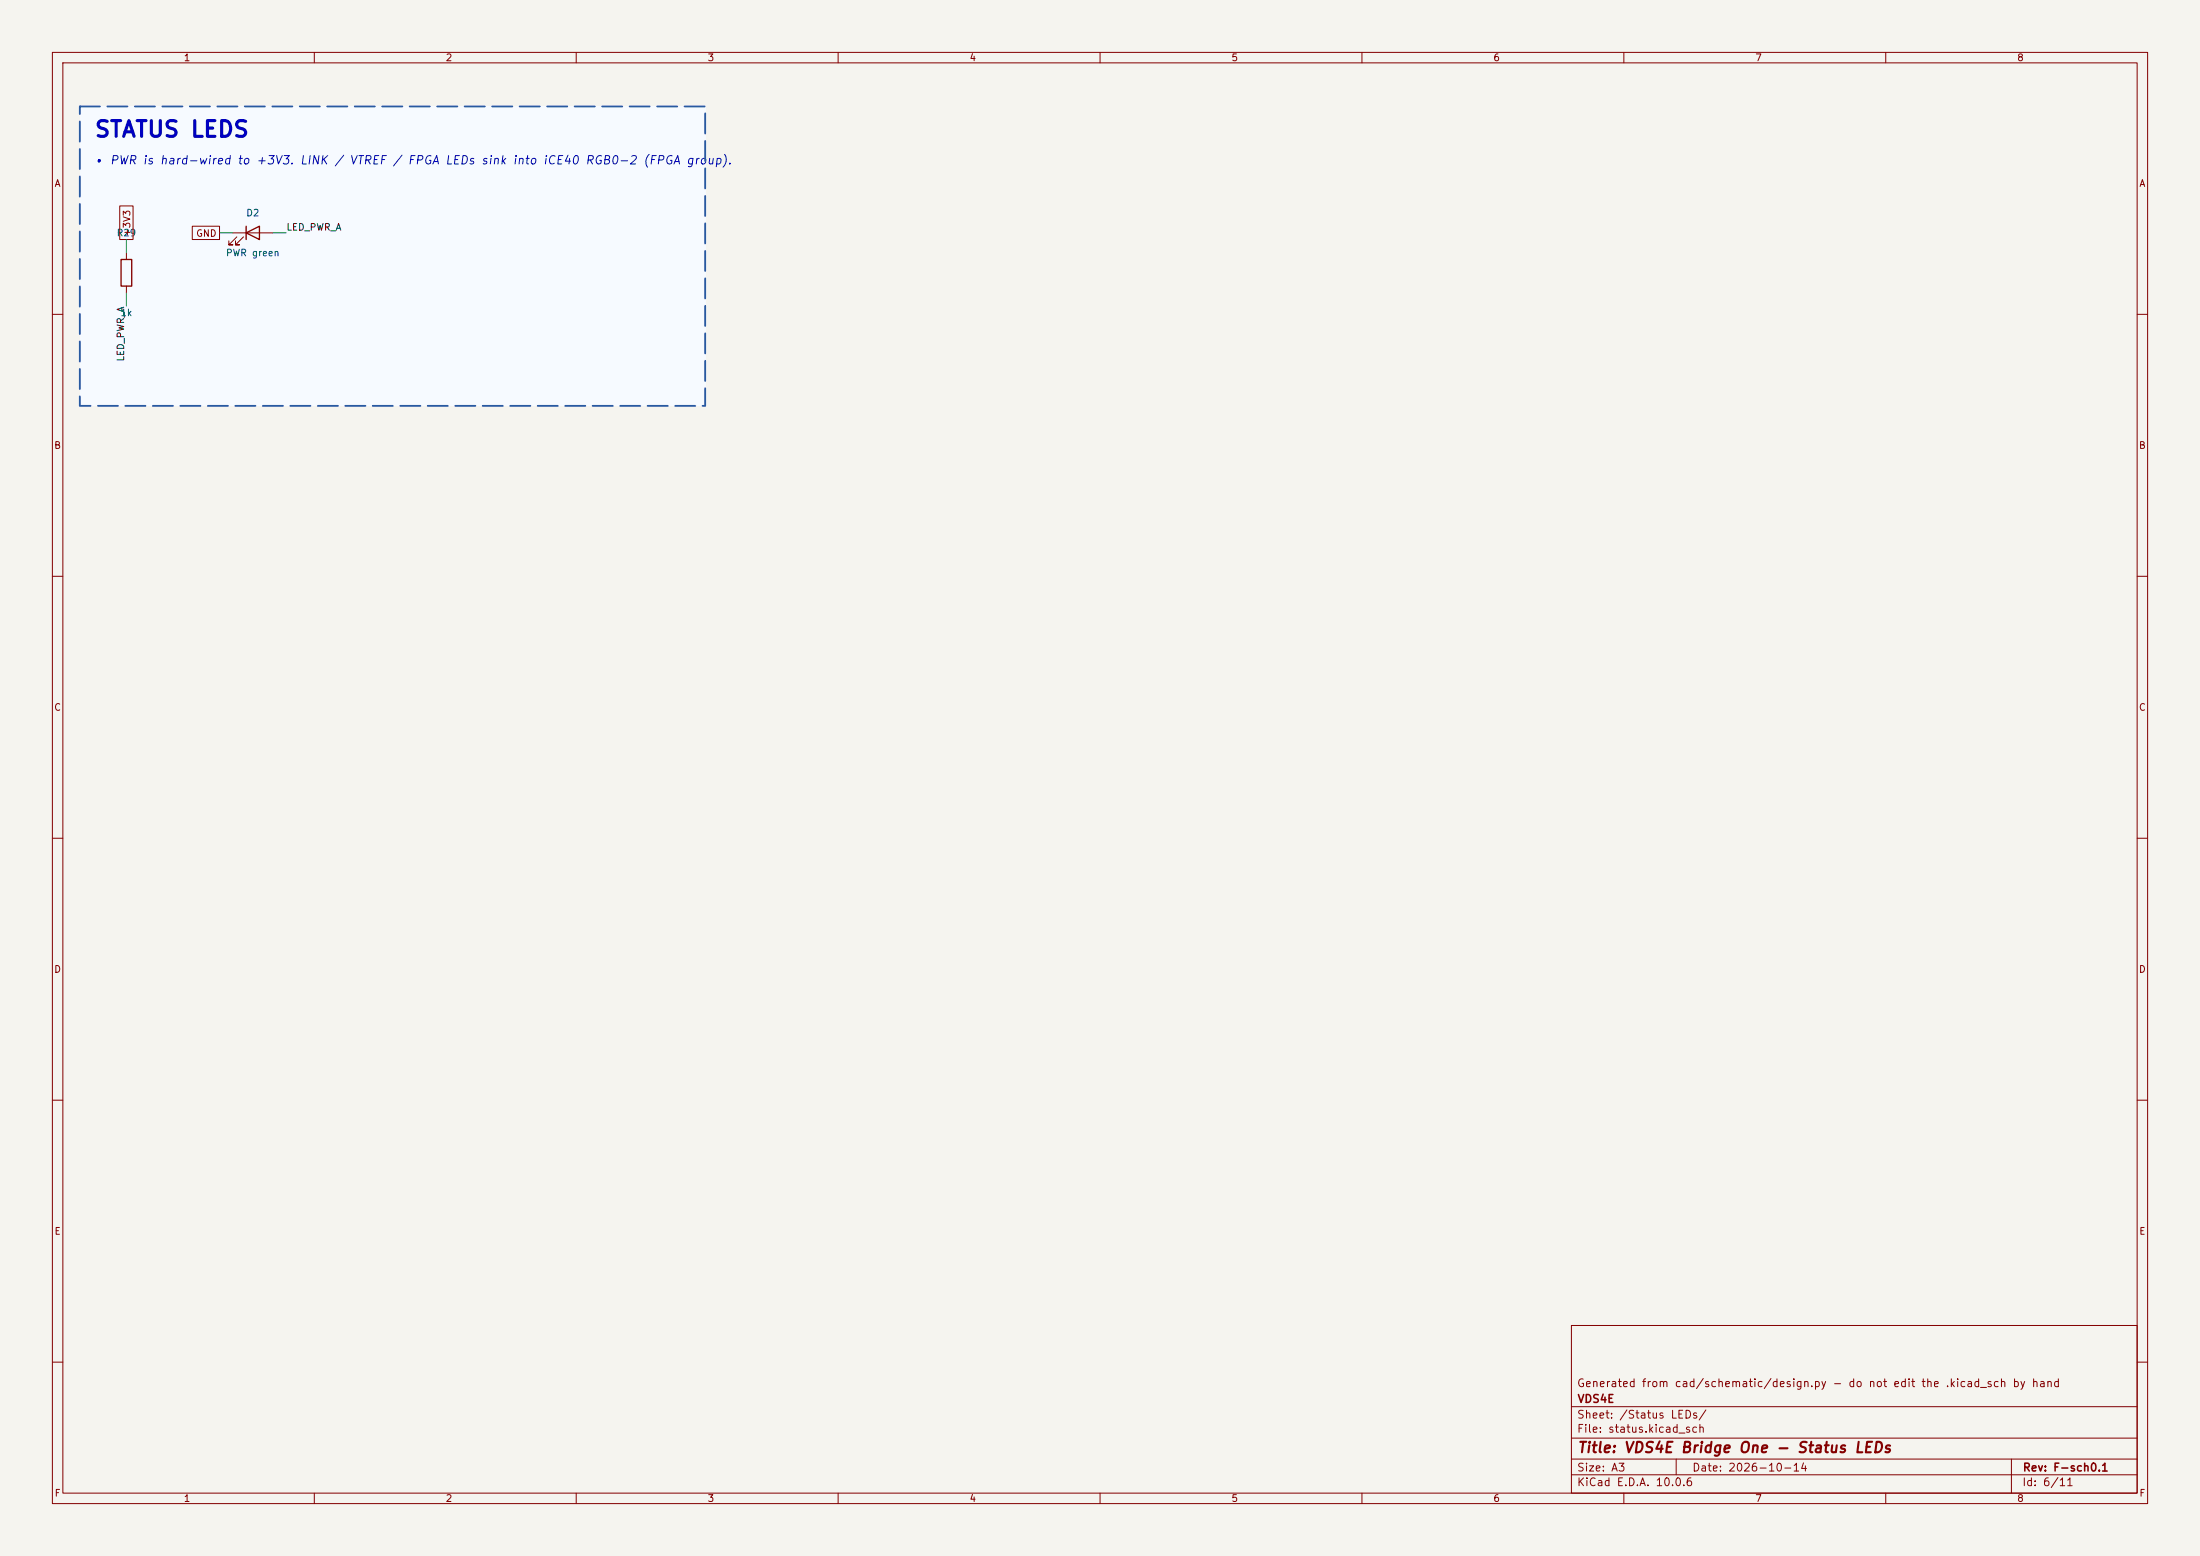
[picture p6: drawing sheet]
(kicad_sch
 (version 20260306)
 (generator "eeschema")
 (generator_version "10.0")
 (paper "A3")
 (title_block
  (title "VDS4E Bridge One - Status LEDs")
  (date "2026-10-14")
  (rev "F-sch0.1")
  (company "VDS4E")
  (comment 1 "Generated from cad/schematic/design.py - do not edit the .kicad_sch by hand"))
 (lib_symbols
  (symbol "Device:LED"
   (pin_numbers (hide yes))
   (pin_names
    (offset 1.016) (hide yes)) (exclude_from_sim no) (in_bom yes) (on_board yes)
   (in_pos_files yes)
   (duplicate_pin_numbers_are_jumpers no)
   (property "Reference" "D" (at 0 2.54 0) (show_name no) (do_not_autoplace no) (effects (font (size 1.27 1.27))))
   (property "Value" "LED" (at 0 -2.54 0) (show_name no) (do_not_autoplace no) (effects (font (size 1.27 1.27))))
   (property "Footprint" "" (at 0 0 0) (show_name no) (do_not_autoplace no) (hide yes) (effects (font (size 1.27 1.27))))
   (property "Datasheet" "" (at 0 0 0) (show_name no) (do_not_autoplace no) (hide yes) (effects (font (size 1.27 1.27))))
   (property "Description" "Light emitting diode" (at 0 0 0) (show_name no) (do_not_autoplace no) (hide yes) (effects (font (size 1.27 1.27))))
   (property "Sim.Pins" "1=K 2=A" (at 0 0 0) (show_name no) (do_not_autoplace no) (hide yes) (effects (font (size 1.27 1.27))))
   (symbol "LED_0_1"
    (polyline (pts (xy -3.048 -0.762) (xy -4.572 -2.286) (xy -3.81 -2.286) (xy -4.572 -2.286) (xy -4.572 -1.524)) (stroke (width 0) (type default)) (fill (type none)))
    (polyline (pts (xy -1.778 -0.762) (xy -3.302 -2.286) (xy -2.54 -2.286) (xy -3.302 -2.286) (xy -3.302 -1.524)) (stroke (width 0) (type default)) (fill (type none)))
    (polyline (pts (xy -1.27 0) (xy 1.27 0)) (stroke (width 0) (type default)) (fill (type none)))
    (polyline (pts (xy -1.27 -1.27) (xy -1.27 1.27)) (stroke (width 0.254) (type default)) (fill (type none)))
    (polyline (pts (xy 1.27 -1.27) (xy 1.27 1.27) (xy -1.27 0) (xy 1.27 -1.27)) (stroke (width 0.254) (type default)) (fill (type none))))
   (symbol "LED_1_1"
    (pin passive line (at -3.81 0 0) (length 2.54) (name "K" (effects (font (size 1.27 1.27)))) (number "1" (effects (font (size 1.27 1.27)))))
    (pin passive line (at 3.81 0 180) (length 2.54) (name "A" (effects (font (size 1.27 1.27)))) (number "2" (effects (font (size 1.27 1.27))))))
   (embedded_fonts no))
  (symbol "Device:R"
   (pin_numbers (hide yes))
   (pin_names
    (offset 0)) (exclude_from_sim no) (in_bom yes) (on_board yes)
   (in_pos_files yes)
   (duplicate_pin_numbers_are_jumpers no)
   (property "Reference" "R" (at 2.032 0 90) (show_name no) (do_not_autoplace no) (effects (font (size 1.27 1.27))))
   (property "Value" "R" (at 0 0 90) (show_name no) (do_not_autoplace no) (effects (font (size 1.27 1.27))))
   (property "Footprint" "" (at -1.778 0 90) (show_name no) (do_not_autoplace no) (hide yes) (effects (font (size 1.27 1.27))))
   (property "Datasheet" "" (at 0 0 0) (show_name no) (do_not_autoplace no) (hide yes) (effects (font (size 1.27 1.27))))
   (property "Description" "Resistor" (at 0 0 0) (show_name no) (do_not_autoplace no) (hide yes) (effects (font (size 1.27 1.27))))
   (symbol "R_0_1"
    (rectangle (start -1.016 -2.54) (end 1.016 2.54) (stroke (width 0.254) (type default)) (fill (type none))))
   (symbol "R_1_1"
    (pin passive line (at 0 3.81 270) (length 1.27) (name "" (effects (font (size 1.27 1.27)))) (number "1" (effects (font (size 1.27 1.27)))))
    (pin passive line (at 0 -3.81 90) (length 1.27) (name "" (effects (font (size 1.27 1.27)))) (number "2" (effects (font (size 1.27 1.27))))))
   (embedded_fonts no)))
 (rectangle
  (start 15.24 20.32)
  (end 134.62 77.47)
  (stroke (width 0.35) (type dash) (color 40 90 160 1))
  (fill (type color) (color 230 240 255 0.35)))
 (text "• PWR is hard-wired to +3V3. LINK / VTREF / FPGA LEDs sink into iCE40 RGB0-2 (FPGA group)."
  (exclude_from_sim no)
  (at 17.78 31.75 0)
  (effects (font (size 1.6 1.6)
    (italic yes)) (justify left bottom)))
 (text "STATUS LEDS"
  (exclude_from_sim no)
  (at 17.78 26.67 0)
  (effects (font (size 3 3)
    (bold yes)) (justify left bottom)))
 (wire
  (pts (xy 44.45 44.45) (xy 41.91 44.45))
  (stroke (width 0) (type default)))
 (wire
  (pts (xy 52.07 44.45) (xy 54.61 44.45))
  (stroke (width 0) (type default)))
 (wire
  (pts (xy 24.13 48.26) (xy 24.13 45.72))
  (stroke (width 0) (type default)))
 (wire
  (pts (xy 24.13 55.88) (xy 24.13 58.42))
  (stroke (width 0) (type default)))
 (label "LED_PWR_A"
  (at 54.61 44.45 0)
  (effects (font (size 1.27 1.27)) (justify left bottom)))
 (label "LED_PWR_A"
  (at 24.13 58.42 270)
  (effects (font (size 1.27 1.27)) (justify right bottom)))
 (global_label "+3V3"
  (shape passive)
  (at 24.13 45.72 90)
  (effects (font (size 1.27 1.27)) (justify left))
  (property "Intersheetrefs" "${INTERSHEET_REFS}" (at 24.13 45.72 0) (hide yes) (show_name no) (do_not_autoplace no) (effects (font (size 1.27 1.27)))))
 (global_label "GND"
  (shape passive)
  (at 41.91 44.45 180)
  (effects (font (size 1.27 1.27)) (justify right))
  (property "Intersheetrefs" "${INTERSHEET_REFS}" (at 41.91 44.45 0) (hide yes) (show_name no) (do_not_autoplace no) (effects (font (size 1.27 1.27)))))
 (symbol
  (lib_id "Device:LED")
  (at 48.26 44.45 0)
  (unit 1)
  (body_style 1)
  (exclude_from_sim no)
  (in_bom yes)
  (on_board yes)
  (in_pos_files yes)
  (dnp no)
  (property "Reference" "D2" (at 48.26 40.64 0) (show_name no) (do_not_autoplace no) (effects (font (size 1.27 1.27))))
  (property "Value" "PWR green" (at 48.26 48.26 0) (show_name no) (do_not_autoplace no) (effects (font (size 1.27 1.27))))
  (property "Footprint" "LED_SMD:LED_0603_1608Metric" (at 48.26 44.45 0) (hide yes) (show_name no) (do_not_autoplace no) (effects (font (size 1.27 1.27))))
  (property "Datasheet" "" (at 48.26 44.45 0) (hide yes) (show_name no) (do_not_autoplace no) (effects (font (size 1.27 1.27))))
  (property "Description" "" (at 48.26 44.45 0) (show_name no) (do_not_autoplace no) (effects (font (size 1.27 1.27))))
  (pin "1")
  (pin "2"))
 (symbol
  (lib_id "Device:R")
  (at 24.13 52.07 0)
  (unit 1)
  (body_style 1)
  (exclude_from_sim no)
  (in_bom yes)
  (on_board yes)
  (in_pos_files yes)
  (dnp no)
  (property "Reference" "R29" (at 24.13 44.45 0) (show_name no) (do_not_autoplace no) (effects (font (size 1.27 1.27))))
  (property "Value" "1k" (at 24.13 59.69 0) (show_name no) (do_not_autoplace no) (effects (font (size 1.27 1.27))))
  (property "Footprint" "Resistor_SMD:R_0402_1005Metric" (at 24.13 52.07 0) (hide yes) (show_name no) (do_not_autoplace no) (effects (font (size 1.27 1.27))))
  (property "Datasheet" "" (at 24.13 52.07 0) (hide yes) (show_name no) (do_not_autoplace no) (effects (font (size 1.27 1.27))))
  (property "Description" "" (at 24.13 52.07 0) (show_name no) (do_not_autoplace no) (effects (font (size 1.27 1.27))))
  (pin "1")
  (pin "2")))
